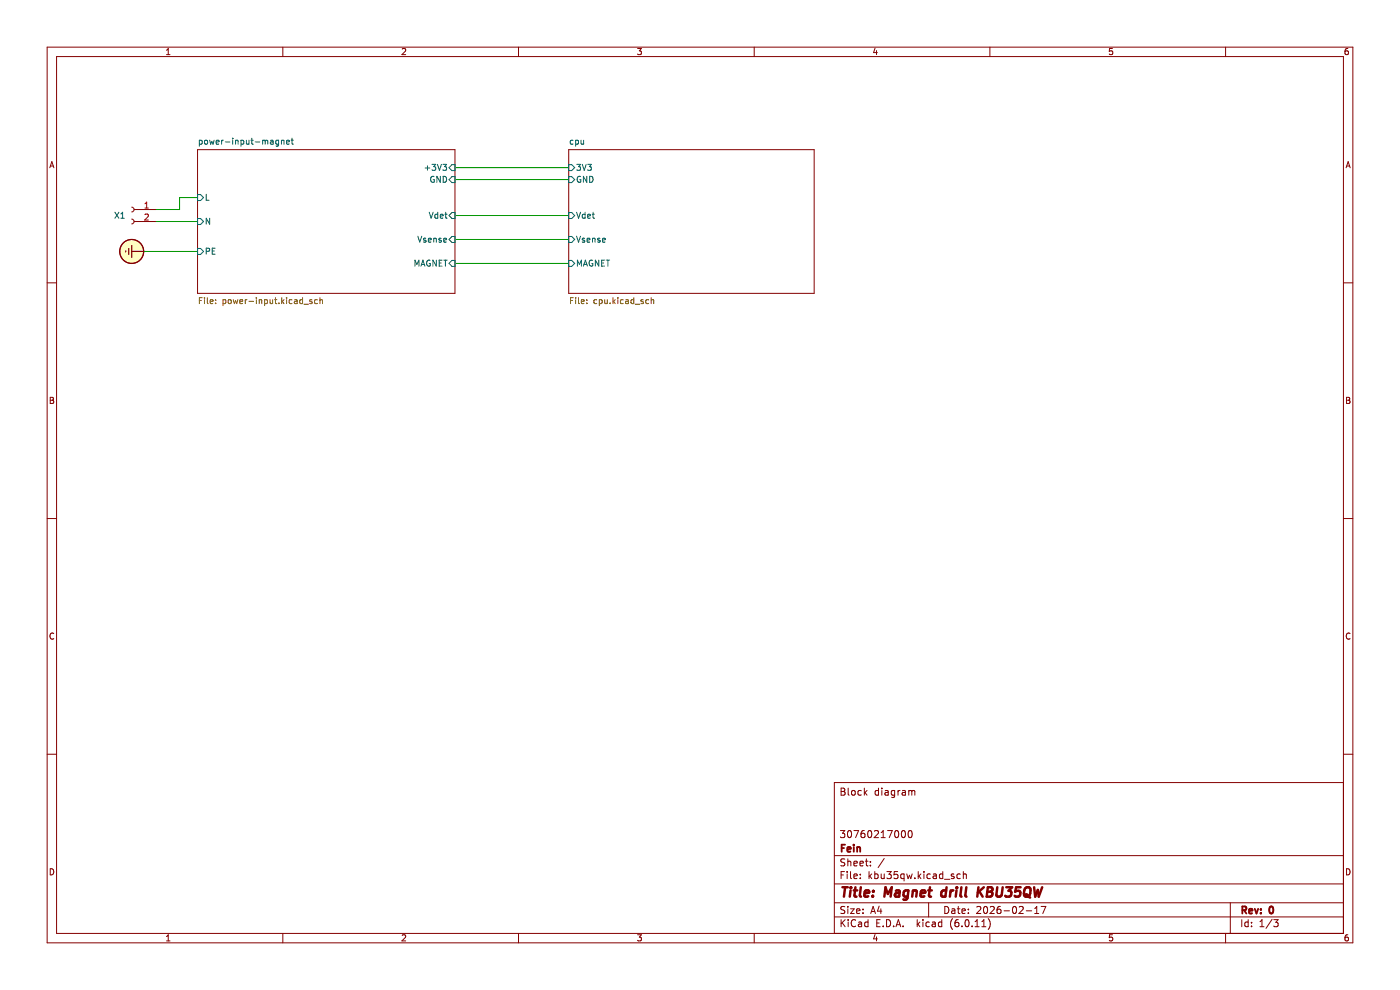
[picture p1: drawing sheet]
(kicad_sch (version 20211123) (generator eeschema)

 (paper "A4")

 (title_block
  (title "Magnet drill KBU35QW")
  (date "2026-02-17")
  (rev "0")
  (company "Fein")
  (comment 1 "30760217000")
  (comment 4 "Block diagram"))

 (lib_symbols
  (symbol "Connector:Conn_01x02_Female" (pin_names (offset 1.016) hide) (in_bom yes) (on_board yes)
   (property "Reference" "J" (id 0) (at 0 2.54 0) (effects (font (size 1.27 1.27))))
   (property "Value" "Conn_01x02_Female" (id 1) (at 0 -5.08 0) (effects (font (size 1.27 1.27))))
   (property "Footprint" "" (id 2) (at 0 0 0) (effects (font (size 1.27 1.27)) hide))
   (property "Datasheet" "~" (id 3) (at 0 0 0) (effects (font (size 1.27 1.27)) hide))
   (symbol "Conn_01x02_Female_1_1"
    (arc (start 0 -2.032) (mid -0.508 -2.54) (end 0 -3.048) (stroke (width 0.1524) (type default) (color 0 0 0 0)) (fill (type none)))
    (polyline (pts (xy -1.27 -2.54) (xy -0.508 -2.54)) (stroke (width 0.1524) (type default) (color 0 0 0 0)) (fill (type none)))
    (polyline (pts (xy -1.27 0) (xy -0.508 0)) (stroke (width 0.1524) (type default) (color 0 0 0 0)) (fill (type none)))
    (arc (start 0 0.508) (mid -0.508 0) (end 0 -0.508) (stroke (width 0.1524) (type default) (color 0 0 0 0)) (fill (type none)))
    (pin passive line (at -5.08 0 0) (length 3.81) (name "Pin_1" (effects (font (size 1.27 1.27)))) (number "1" (effects (font (size 1.27 1.27)))))
    (pin passive line (at -5.08 -2.54 0) (length 3.81) (name "Pin_2" (effects (font (size 1.27 1.27)))) (number "2" (effects (font (size 1.27 1.27)))))))
  (symbol "Graphic:SYM_Earth_Protective_Small" (pin_names (offset 0)) (in_bom yes) (on_board yes)
   (property "Reference" "#SYM" (id 0) (at 0 3.81 0) (effects (font (size 1.27 1.27)) hide))
   (property "Value" "SYM_Earth_Protective_Small" (id 1) (at 0 -3.81 0) (effects (font (size 1.27 1.27)) hide))
   (property "Footprint" "" (id 2) (at 0 1.27 0) (effects (font (size 1.27 1.27)) hide))
   (property "Datasheet" "~" (id 3) (at 0 1.27 0) (effects (font (size 1.27 1.27)) hide))
   (symbol "SYM_Earth_Protective_Small_0_1"
    (polyline (pts (xy -0.635 -0.635) (xy 0.635 -0.635)) (stroke (width 0.254) (type default) (color 0 0 0 0)) (fill (type none)))
    (polyline (pts (xy -0.127 -1.27) (xy 0.127 -1.27)) (stroke (width 0.254) (type default) (color 0 0 0 0)) (fill (type none)))
    (polyline (pts (xy 0 0) (xy 0 2.54)) (stroke (width 0.254) (type default) (color 0 0 0 0)) (fill (type none)))
    (polyline (pts (xy 1.27 0) (xy -1.27 0)) (stroke (width 0.254) (type default) (color 0 0 0 0)) (fill (type none)))
    (circle (center 0 0) (radius 2.54) (stroke (width 0.254) (type default) (color 0 0 0 0)) (fill (type background))))))


 (wire (pts (xy 41.91 41.91) (xy 38.1 41.91)) (stroke (width 0) (type default) (color 0 0 0 0)))
 (wire (pts (xy 33.02 46.99) (xy 41.91 46.99)) (stroke (width 0) (type default) (color 0 0 0 0)))
 (wire (pts (xy 96.52 35.56) (xy 120.65 35.56)) (stroke (width 0) (type default) (color 0 0 0 0)))
 (wire (pts (xy 38.1 41.91) (xy 38.1 44.45)) (stroke (width 0) (type default) (color 0 0 0 0)))
 (wire (pts (xy 30.48 53.34) (xy 41.91 53.34)) (stroke (width 0) (type default) (color 0 0 0 0)))
 (wire (pts (xy 96.52 55.88) (xy 120.65 55.88)) (stroke (width 0) (type default) (color 0 0 0 0)))
 (wire (pts (xy 96.52 50.8) (xy 120.65 50.8)) (stroke (width 0) (type default) (color 0 0 0 0)))
 (wire (pts (xy 96.52 38.1) (xy 120.65 38.1)) (stroke (width 0) (type default) (color 0 0 0 0)))
 (wire (pts (xy 96.52 45.72) (xy 120.65 45.72)) (stroke (width 0) (type default) (color 0 0 0 0)))
 (wire (pts (xy 33.02 44.45) (xy 38.1 44.45)) (stroke (width 0) (type default) (color 0 0 0 0)))

 (symbol (lib_id "Connector:Conn_01x02_Female") (at 27.94 44.45 0) (mirror y) (unit 1) (in_bom yes) (on_board yes)
  (property "Reference" "X1" (id 0) (at 25.4 45.72 0))
  (property "Value" "Conn_01x02_Female" (id 1) (at 28.575 41.402 0) (effects (font (size 1.27 1.27)) hide))
  (property "Footprint" "" (id 2) (at 27.94 44.45 0) (effects (font (size 1.27 1.27)) hide))
  (property "Datasheet" "~" (id 3) (at 27.94 44.45 0) (effects (font (size 1.27 1.27)) hide)) (pin "1") (pin "2"))

 (symbol (lib_id "Graphic:SYM_Earth_Protective_Small") (at 27.94 53.34 270) (unit 1) (in_bom yes) (on_board yes) (fields_autoplaced)
  (property "Reference" "#SYM?" (id 0) (at 31.75 53.34 0) (effects (font (size 1.27 1.27)) hide))
  (property "Value" "SYM_Earth_Protective_Small" (id 1) (at 24.13 53.34 0) (effects (font (size 1.27 1.27)) hide))
  (property "Footprint" "" (id 2) (at 29.21 53.34 0) (effects (font (size 1.27 1.27)) hide))
  (property "Datasheet" "~" (id 3) (at 29.21 53.34 0) (effects (font (size 1.27 1.27)) hide)))

 (sheet (at 120.65 31.75) (size 52.07 30.48) (fields_autoplaced) (stroke (width 0.1524) (type solid) (color 0 0 0 0)) (fill (color 0 0 0 0.0000))
  (property "Sheet name" "cpu" (id 0) (at 120.65 31.0384 0) (effects (font (size 1.27 1.27)) (justify left bottom)))
  (property "Sheet file" "cpu.kicad_sch" (id 1) (at 120.65 62.8146 0) (effects (font (size 1.27 1.27)) (justify left top))) (pin "GND" input (at 120.65 38.1 180) (effects (font (size 1.27 1.27)) (justify left))) (pin "Vdet" input (at 120.65 45.72 180) (effects (font (size 1.27 1.27)) (justify left))) (pin "3V3" input (at 120.65 35.56 180) (effects (font (size 1.27 1.27)) (justify left))) (pin "Vsense" input (at 120.65 50.8 180) (effects (font (size 1.27 1.27)) (justify left))) (pin "MAGNET" input (at 120.65 55.88 180) (effects (font (size 1.27 1.27)) (justify left))))

 (sheet (at 41.91 31.75) (size 54.61 30.48) (fields_autoplaced) (stroke (width 0.1524) (type solid) (color 0 0 0 0)) (fill (color 0 0 0 0.0000))
  (property "Sheet name" "power-input-magnet" (id 0) (at 41.91 31.0384 0) (effects (font (size 1.27 1.27)) (justify left bottom)))
  (property "Sheet file" "power-input.kicad_sch" (id 1) (at 41.91 62.8146 0) (effects (font (size 1.27 1.27)) (justify left top))) (pin "N" input (at 41.91 46.99 180) (effects (font (size 1.27 1.27)) (justify left))) (pin "L" input (at 41.91 41.91 180) (effects (font (size 1.27 1.27)) (justify left))) (pin "PE" input (at 41.91 53.34 180) (effects (font (size 1.27 1.27)) (justify left))) (pin "Vdet" input (at 96.52 45.72 0) (effects (font (size 1.27 1.27)) (justify right))) (pin "MAGNET" input (at 96.52 55.88 0) (effects (font (size 1.27 1.27)) (justify right))) (pin "Vsense" input (at 96.52 50.8 0) (effects (font (size 1.27 1.27)) (justify right)))
  (pin "+3V3" input (at 96.52 35.56 0) (effects (font (size 1.27 1.27)) (justify right))) (pin "GND" input (at 96.52 38.1 0) (effects (font (size 1.27 1.27)) (justify right))))

 (sheet_instances (path "" (page "1")) (path "" (page "2")) (path "" (page "3")))

 (symbol_instances (path "" (reference "#PWR?") (unit 1) (value "+3V3") (footprint "")) (path "" (reference "#PWR?") (unit 1) (value "+3V3") (footprint "")) (path "" (reference "#PWR?") (unit 1) (value "GND") (footprint "")) (path "" (reference "#PWR?") (unit 1) (value "GND") (footprint "")) (path "" (reference "#PWR?") (unit 1) (value "VD") (footprint "")) (path "" (reference "#PWR?") (unit 1) (value "GND") (footprint "")) (path "" (reference "#PWR?") (unit 1) (value "GND") (footprint "")) (path "" (reference "#PWR?") (unit 1) (value "GNDD") (footprint "")) (path "" (reference "#PWR?") (unit 1) (value "GND") (footprint "")) (path "" (reference "#PWR?") (unit 1) (value "GND") (footprint "")) (path "" (reference "#PWR?") (unit 1) (value "+3V3") (footprint "")) (path "" (reference "#PWR?") (unit 1) (value "+3V3") (footprint "")) (path "" (reference "#PWR?") (unit 1) (value "GND") (footprint "")) (path "" (reference "#PWR?") (unit 1) (value "GND") (footprint "")) (path "" (reference "#PWR?") (unit 1) (value "+3.3V") (footprint "")) (path "" (reference "#PWR?") (unit 1) (value "VD") (footprint "")) (path "" (reference "#PWR?") (unit 1) (value "VD") (footprint "")) (path "" (reference "#PWR?") (unit 1) (value "GND") (footprint "")) (path "" (reference "#PWR?") (unit 1) (value "GND") (footprint "")) (path "" (reference "#PWR?") (unit 1) (value "+3V3") (footprint "")) (path "" (reference "#PWR?") (unit 1) (value "GND") (footprint "")) (path "" (reference "#PWR?") (unit 1) (value "GND") (footprint "")) (path "" (reference "#PWR?") (unit 1) (value "+3V3") (footprint "")) (path "" (reference "#PWR?") (unit 1) (value "VD") (footprint "")) (path "" (reference "#PWR?") (unit 1) (value "+3V3") (footprint "")) (path "" (reference "#PWR?") (unit 1) (value "+3.3V") (footprint "")) (path "" (reference "#PWR?") (unit 1) (value "GND") (footprint "")) (path "" (reference "#PWR?") (unit 1) (value "GND") (footprint "")) (path "" (reference "#PWR?") (unit 1) (value "GND") (footprint "")) (path "" (reference "#PWR?") (unit 1) (value "GND") (footprint "")) (path "" (reference "#PWR?") (unit 1) (value "GND") (footprint "")) (path "" (reference "#PWR?") (unit 1) (value "+3V3") (footprint "")) (path "" (reference "#PWR?") (unit 1) (value "GND") (footprint "")) (path "" (reference "#PWR?") (unit 1) (value "GND") (footprint "")) (path "" (reference "#PWR?") (unit 1) (value "GNDD") (footprint "")) (path "" (reference "#PWR?") (unit 1) (value "GND") (footprint "")) (path "" (reference "#PWR?") (unit 1) (value "GND") (footprint "")) (path "" (reference "#PWR?") (unit 1) (value "GNDD") (footprint "")) (path "" (reference "#PWR?") (unit 1) (value "GND") (footprint "")) (path "" (reference "#PWR?") (unit 1) (value "GNDD") (footprint "")) (path "" (reference "#SYM?") (unit 1) (value "SYM_Earth_Protective_Small") (footprint "")) (path "" (reference "BR?") (unit 1) (value "D_Bridge_-AA+") (footprint "")) (path "" (reference "C?") (unit 1) (value "C") (footprint "")) (path "" (reference "C?") (unit 1) (value "C") (footprint "")) (path "" (reference "C?") (unit 1) (value "2u2/450V") (footprint "")) (path "" (reference "C?") (unit 1) (value "C") (footprint "")) (path "" (reference "C?") (unit 1) (value "C") (footprint "")) (path "" (reference "C?") (unit 1) (value "C") (footprint "")) (path "" (reference "C?") (unit 1) (value "680n/310V~") (footprint "")) (path "" (reference "C?") (unit 1) (value "C") (footprint "")) (path "" (reference "C?") (unit 1) (value "4n7/300V~") (footprint "")) (path "" (reference "C?") (unit 1) (value "4n7/300V~") (footprint "")) (path "" (reference "C?") (unit 1) (value "4u7/25V") (footprint "")) (path "" (reference "C?") (unit 1) (value "C") (footprint "")) (path "" (reference "C?") (unit 1) (value "C") (footprint "")) (path "" (reference "C?") (unit 1) (value "C") (footprint "")) (path "" (reference "C?") (unit 1) (value "C") (footprint "")) (path "" (reference "C?") (unit 1) (value "C") (footprint "")) (path "" (reference "C?") (unit 1) (value "C") (footprint "")) (path "" (reference "D?") (unit 1) (value "D") (footprint "")) (path "" (reference "D?") (unit 1) (value "D") (footprint "")) (path "" (reference "D?") (unit 1) (value "GP216") (footprint "")) (path "" (reference "D?") (unit 1) (value "D") (footprint "")) (path "" (reference "D?") (unit 1) (value "GP216") (footprint "")) (path "" (reference "L?") (unit 1) (value "L_Coupled") (footprint "")) (path "" (reference "L?") (unit 1) (value "1000uH") (footprint "")) (path "" (reference "Q?") (unit 1) (value "Q_NMOS_GDS") (footprint "")) (path "" (reference "Q?") (unit 1) (value "Si2316 ?") (footprint "")) (path "" (reference "Q?") (unit 1) (value "DMN65D8L") (footprint "")) (path "" (reference "Q?") (unit 1) (value "BSS84") (footprint "Package_TO_SOT_SMD:SOT-23")) (path "" (reference "R?") (unit 1) (value "3k01") (footprint "")) (path "" (reference "R?") (unit 1) (value "10k") (footprint "")) (path "" (reference "R?") (unit 1) (value "10k") (footprint "")) (path "" (reference "R?") (unit 1) (value "10k") (footprint "")) (path "" (reference "R?") (unit 1) (value "3k01") (footprint "")) (path "" (reference "R?") (unit 1) (value "2k21") (footprint "")) (path "" (reference "R?") (unit 1) (value "R390") (footprint "")) (path "" (reference "R?") (unit 1) (value "15k") (footprint "")) (path "" (reference "R?") (unit 1) (value "3k01") (footprint "")) (path "" (reference "R?") (unit 1) (value "5k11") (footprint "")) (path "" (reference "R?") (unit 1) (value "4k64") (footprint "")) (path "" (reference "R?") (unit 1) (value "220k") (footprint "")) (path "" (reference "R?") (unit 1) (value "3k01") (footprint "")) (path "" (reference "R?") (unit 1) (value "1k") (footprint "")) (path "" (reference "R?") (unit 1) (value "3k01") (footprint "")) (path "" (reference "R?") (unit 1) (value "10k") (footprint "")) (path "" (reference "R?") (unit 1) (value "10k") (footprint "")) (path "" (reference "R?") (unit 1) (value "220k") (footprint "")) (path "" (reference "R?") (unit 1) (value "2k21") (footprint "")) (path "" (reference "R?") (unit 1) (value "270") (footprint "")) (path "" (reference "RV?") (unit 1) (value "S10K320") (footprint "")) (path "" (reference "RV?") (unit 1) (value "S20K300") (footprint "")) (path "" (reference "TP?") (unit 1) (value "NRST") (footprint "")) (path "" (reference "TP?") (unit 1) (value "3V3") (footprint "")) (path "" (reference "TP?") (unit 1) (value "SWIM") (footprint "")) (path "" (reference "TP?") (unit 1) (value "GND") (footprint "")) (path "" (reference "U?") (unit 1) (value "BMI270") (footprint "Package_LGA:LGA-14_3x2.5mm_P0.5mm_LayoutBorder3x4y")) (path "" (reference "U?") (unit 1) (value "L78L33LCUTR") (footprint "Package_TO_SOT_SMD:SOT-89-3")) (path "" (reference "U?") (unit 1) (value "VIPer06LS") (footprint "Package_SO:SSOP-10_3.9x4.9mm_P1.00mm")) (path "" (reference "U?") (unit 1) (value "STM8S003F3P") (footprint "Package_SO:TSSOP-20_4.4x6.5mm_P0.65mm")) (path "" (reference "U?") (unit 1) (value "ISO7421D") (footprint "Package_SO:SOIC-8_3.9x4.9mm_P1.27mm")) (path "" (reference "X1") (unit 1) (value "Conn_01x02_Female") (footprint "")) (path "" (reference "X2") (unit 1) (value "Conn_01x01_Male") (footprint "")) (path "" (reference "X3") (unit 1) (value "Conn_01x01_Male") (footprint "")) (path "" (reference "X6") (unit 1) (value "Conn_01x04_Male") (footprint "")) (path "" (reference "X7") (unit 1) (value "Conn_01x04_Male") (footprint "")) (path "" (reference "X8") (unit 1) (value "Conn_01x02_Male") (footprint "")) (path "" (reference "X9") (unit 1) (value "Conn_01x02_Male") (footprint "")) (path "" (reference "X10") (unit 1) (value "Conn_01x03_Male") (footprint ""))))
